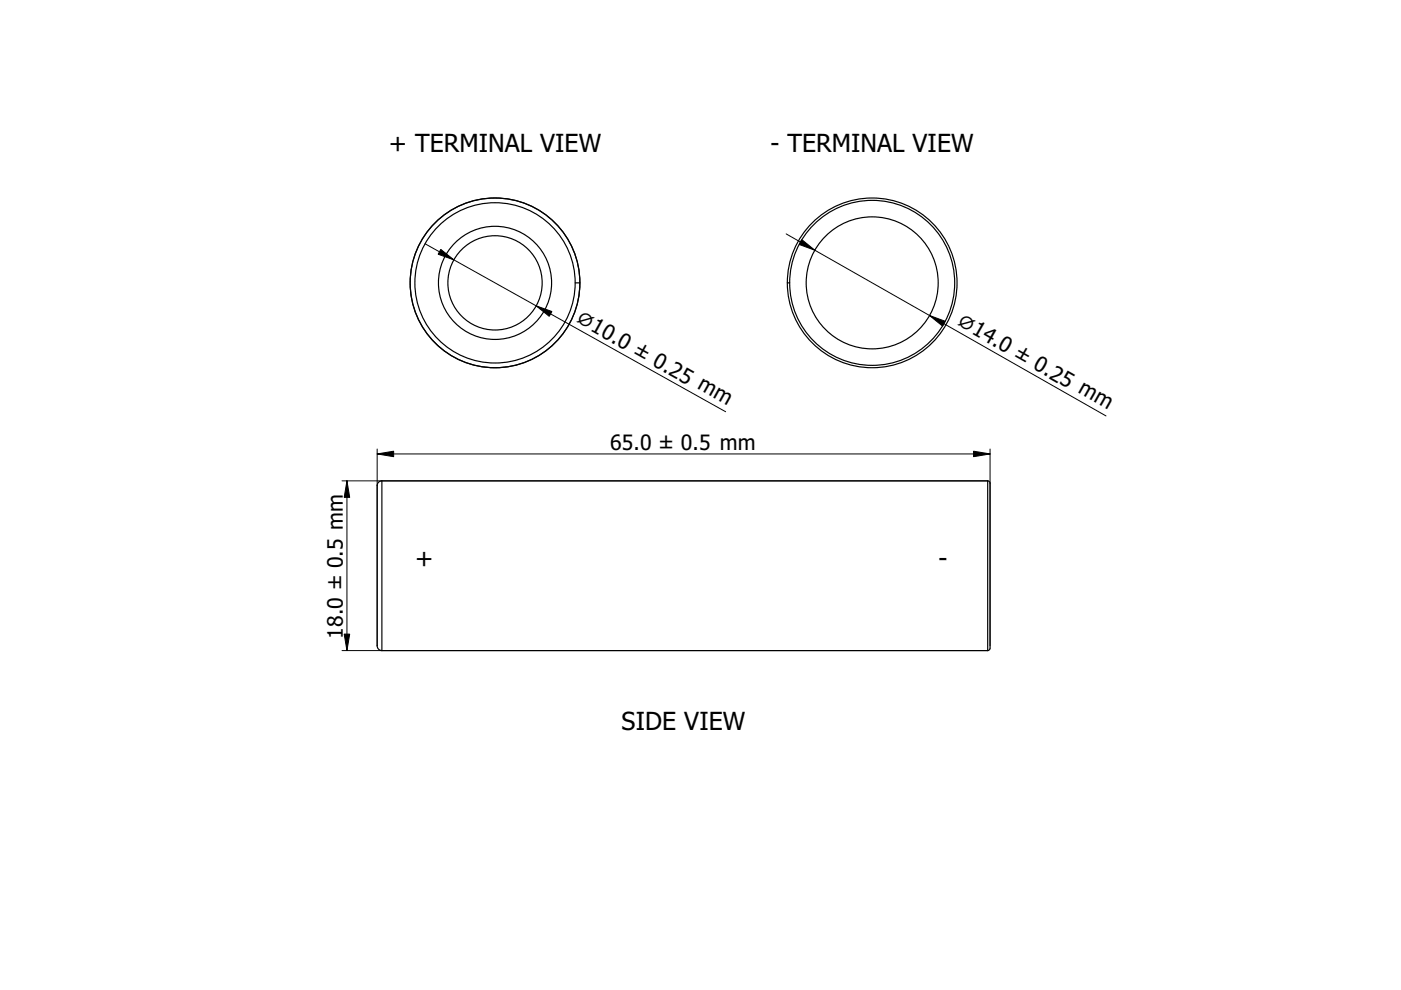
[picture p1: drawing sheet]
<svg xmlns="http://www.w3.org/2000/svg" width="297mm" height="210mm" viewBox="0 0 297 210" stroke-linecap="round" stroke-linejoin="round" font-family="sans-serif">
<path d="M105 60h.1" fill="none" stroke="#000" stroke-width=".21"/>
<circle cx="105" cy="60" r="18" fill="#fff"/>
<path d="M105 60h.1" fill="none" stroke="#000" stroke-width=".21"/>
<circle cx="105" cy="60" r="17" fill="#fff"/>
<path d="M105 60h.1" fill="none" stroke="#000" stroke-width=".21"/>
<circle cx="105" cy="60" r="12" fill="#fff"/>
<path d="M105 60h.1" fill="none" stroke="#000" stroke-width=".21"/>
<circle cx="105" cy="60" r="10" fill="#fff"/>
<path d="M90.1 51.7l63.7 35.6M105 60h.1" fill="none" stroke="#000" stroke-width=".21"/>
<g fill="none" stroke="#000" stroke-width=".25">
<path d="M121.9 60h1"/>
<circle cx="105" cy="60" r="18"/>
<circle cx="105" cy="60" r="17"/>
<circle cx="105" cy="60" r="12"/>
<circle cx="105" cy="60" r="10"/>
</g>
<path d="M93.5 52.9l2.7 2.2-3.3-1.2zM113.7 64.9l3.3 1.1-.5 1.1z" fill="#000" stroke="#000" stroke-width=".21"/>
<path d="M171.6 47.8a18 18 0 0 1 19.8-4.6 18 18 0 0 1 11.5 16.8h-36h35.5a17.5 17.5 0 0 1-25.7 15.4 17.5 17.5 0 0 1-1.5-30 17.5 17.5 0 0 1 27.1 12.9l.1 1.7h-35.5h36a18 18 0 0 1-24.5 16.8 18 18 0 0 1-6.8-29z" fill-rule="evenodd" fill="#fff"/>
<path d="M184.9 60h.1" fill="none" stroke="#000" stroke-width=".21"/>
<circle cx="184.9" cy="60" r="18" fill="#fff"/>
<path d="M184.9 60h.1" fill="none" stroke="#000" stroke-width=".21"/>
<circle cx="184.9" cy="60" r="17.5" fill="#fff"/>
<path d="M184.9 60h.1" fill="none" stroke="#000" stroke-width=".21"/>
<circle cx="184.9" cy="60" r="14" fill="#fff"/>
<path d="M166.7 49.6l67.8 38.6M184.9 60h.1" fill="none" stroke="#000" stroke-width=".21"/>
<g fill="none" stroke="#000" stroke-width=".25">
<path d="M166.9 60h.5"/>
<circle cx="184.9" cy="60" r="18"/>
<circle cx="184.9" cy="60" r="17.5"/>
<circle cx="184.9" cy="60" r="14"/>
</g>
<path d="M170 50.8l2.8 2.3-3.4-1.3zM197.1 66.9l3.3 1.2-.6 1z" fill="#000" stroke="#000" stroke-width=".21"/>
<path d="M80.3 102.2l.7-.2h128.4h.3l.2 .5v34.9l-.2 .5h-128.7a1 1 0 0 1-1-1v-33.9z" fill-rule="evenodd" fill="#fff"/>
<path d="M144.9 119.9h.1" fill="none" stroke="#000" stroke-width=".21"/>
<path d="M81 102h128.4v35.9h-128.4z" fill-rule="evenodd" fill="#fff"/>
<path d="M144.9 119.9h.1" fill="none" stroke="#000" stroke-width=".21"/>
<g fill="#fff">
<path d="M80.3 102.2l.7-.2v35.9a1 1 0 0 1-1-1v-33.9z" fill-rule="evenodd"/>
<path d="M209.4 102h.3l.2 .5v34.9l-.2 .5h-.3z" fill-rule="evenodd"/>
</g>
<path d="M81 102a1 1 0 0 0-1 1v33.9a1 1 0 0 0 1 1M81 102h128.4M81 102v35.9M209.4 102l.4 .2 .1 .3v34.9l-.1 .3-.4 .2M209.4 102v35.9M81 137.9h128.4" fill="none" stroke="#000" stroke-width=".25"/>
<path d="M80 96.2h129.9M80 95.2v41.7M209.9 95.2v41.7M72.5 102h136.9M73.6 102v35.9M144.9 119.9h.1M72.5 137.9h136.9" fill="none" stroke="#000" stroke-width=".21"/>
<path d="M80 96.2l3.5-.5v1.1zM206.4 95.7l3.5 .5-3.5 .6zM73.6 102l.5 3.5h-1.1zM73 134.4h1.1l-.5 3.5z" fill="#000" stroke="#000" stroke-width=".21"/>
<g font-size="5.3">
<text x="82.4" y="32.2">+ TERMINAL VIEW</text>
<text x="163.4" y="32.2">- TERMINAL VIEW</text>
<text x="88" y="120.1">+</text>
<text x="199" y="120.1">-</text>
<text x="131.8" y="154.8">SIDE VIEW</text>
</g>
<g font-size="4.5">
<text x="121.7" y="68.2" transform="rotate(29 121.7 68.2)">⌀10.0 ± 0.25 mm</text>
<text x="202.5" y="68.8" transform="rotate(30 202.5 68.8)">⌀14.0 ± 0.25 mm</text>
<text x="129.3" y="95.4">65.0 ± 0.5 mm</text>
<text x="72.7" y="135.5" transform="rotate(-90 72.7 135.5)">18.0 ± 0.5 mm</text>
</g>
</svg>
